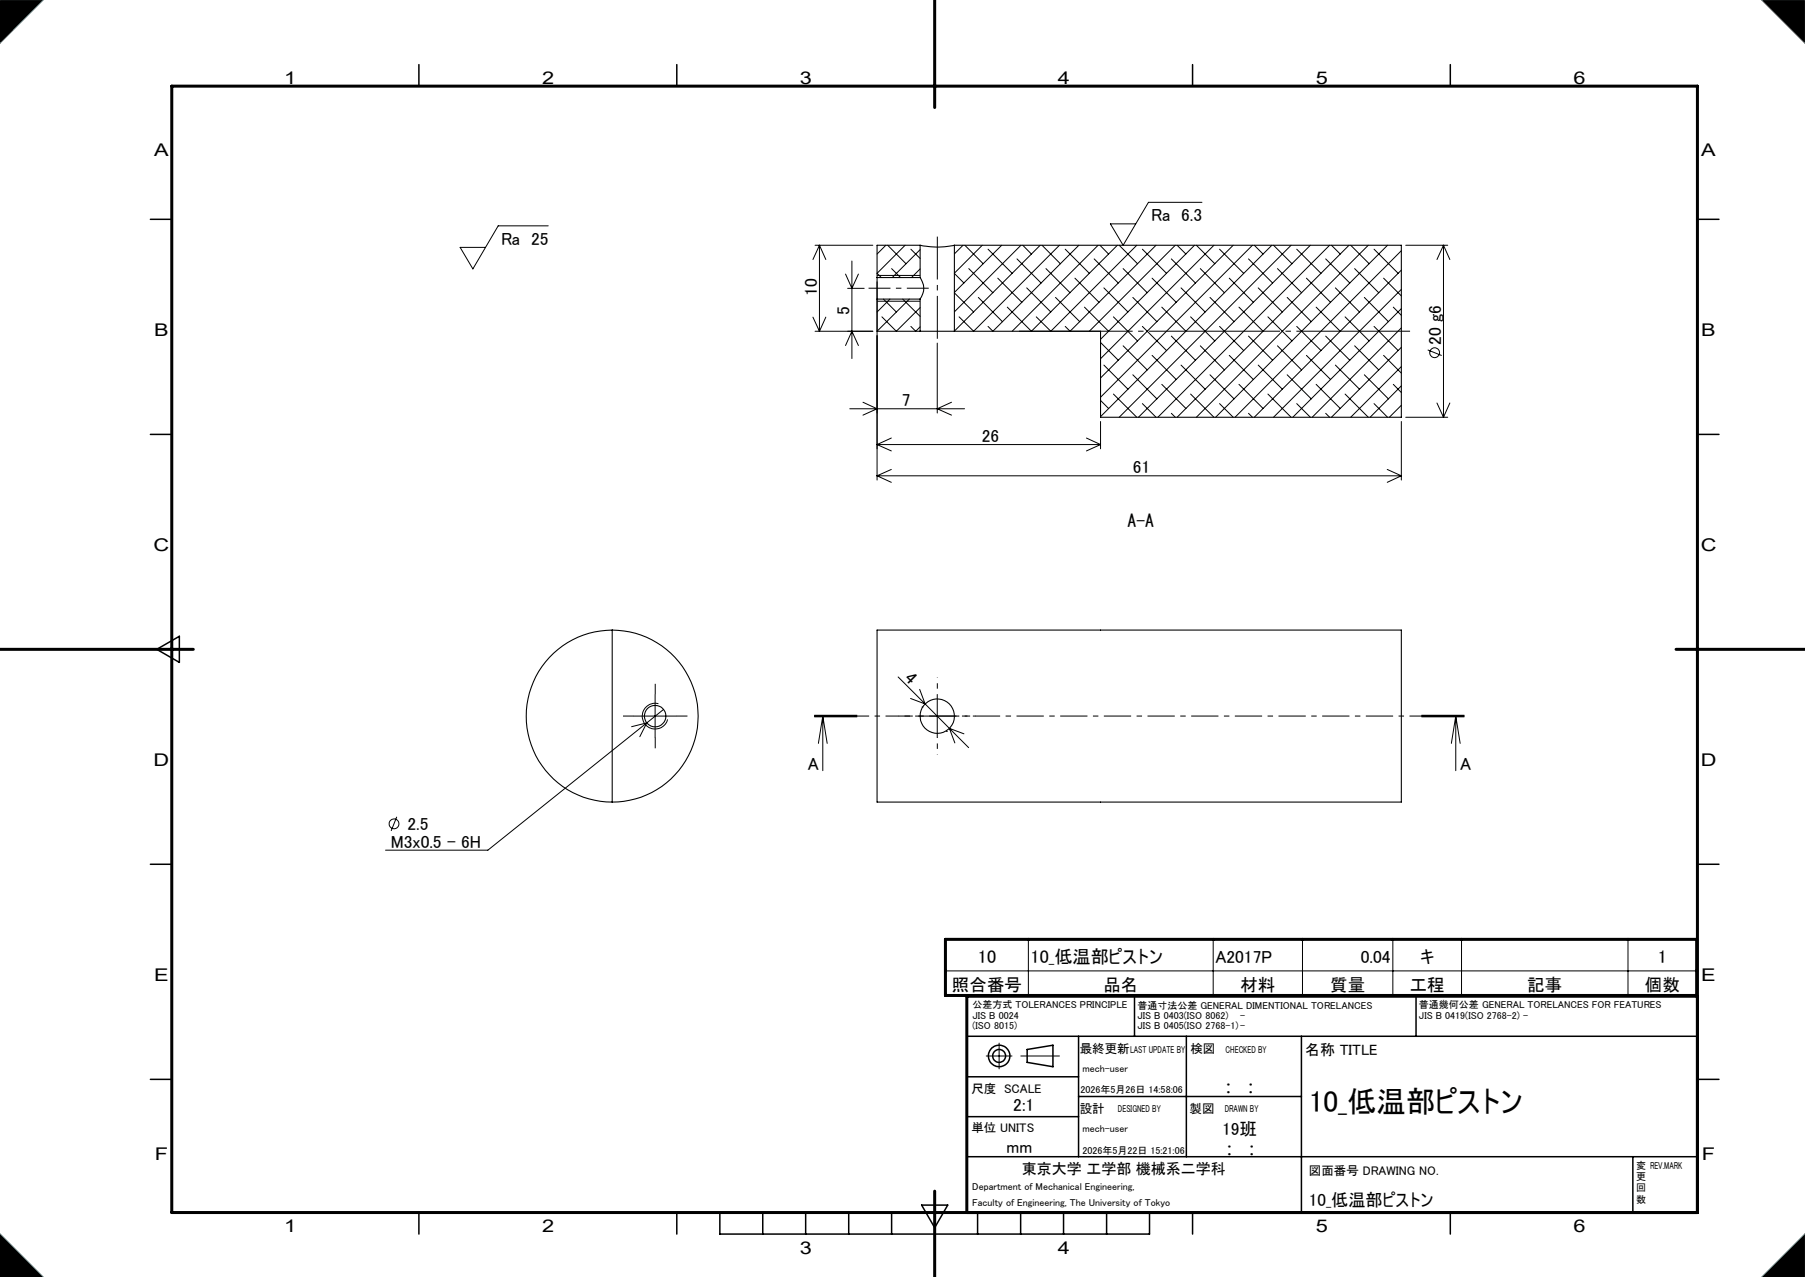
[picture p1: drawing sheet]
<svg xmlns="http://www.w3.org/2000/svg" width="420mm" height="297mm" viewBox="0 0 420 297" stroke-linecap="round" stroke-linejoin="round" font-family="sans-serif">
<g fill="none" stroke="#000" stroke-width=".25">
<path d="M214.1 57a18.9 18.9 0 0 0 8 0M214.1 57h-10v7.6M214.1 57v7.6M222.1 57h104v40h-70v-20h-34M222.1 57v20M204.1 64.6v5M204.1 69.6h10M204.1 64.6h10M204.1 69.6v7.4h10M214.1 64.6a4.1 4.1 0 0 1 0 5M214.1 77h8M214.1 69.6v7.4"/>
<path d="M142.5 146.5a20 20 0 0 1 20 20 20 20 0 0 1-20 20M142.5 146.5a20 20 0 0 0-20.1 20 20 20 0 0 0 20.1 20M142.5 146.5v40M204.1 146.5h122v40h-122z"/>
<circle cx="152.4" cy="166.6" r="2.49"/>
<circle cx="218.1" cy="166.6" r="4"/>
</g>
<g fill="none" stroke="#000" stroke-width=".23">
<path d="M0 0h10l-10 10zM410 0h10v10zM127.6 52.5h-11.7l-5.9 10-2.9-5h5.9M189.7 57h13.4M190.7 57v20M190.7 57l1.5 3.4M190.7 57l-1.5 3.4M206.1 57l-2 2.1M206.6 57l4.2 4.3M210.6 57l-6.5 6.6 1 1M211.9 58l2.2 2.1M214.1 58.1l-6.5 6.5"/>
<path d="M224.1 57l-2 2.1M224.5 57l4.3 4.3M228.6 57l-6.5 6.5M229.9 58l5.6 5.6M233.1 57l-11 11M237.6 57l-15.5 15.5M238 57l2 2.1M242 57l-19.9 20M242.5 57l4.2 4.3M246.5 57l-19.9 20-3.4-3.3M247.9 58l5.6 5.6M251 57l-20 20-1.1-1.1"/>
<path d="M255.5 57l-20 20M255.9 57l2.1 2.1M260 57l-20 20-5.6-5.6M260.4 57l4.3 4.3M264.5 57l-20 20-3.4-3.3M265.8 58l5.6 5.6M269 57l-20 20-1.1-1.1M273.5 57l-20 20M273.9 57l2 2.1M278 57l-21.9 21.9M278.4 57l4.3 4.3M279.7 47.1h-12.5l-5.9 9.9-2.9-4.9h5.9"/>
<path d="M282.5 57l-26.4 26.4M283.8 58l5.6 5.6M286.9 57l-30.8 30.9M291.4 57l-35.3 35.4M291.9 57l2 2.1M295.9 57l-39.8 39.9M296.3 57l4.3 4.3M300.4 57l-40 40M301.7 58l5.7 5.6M304.9 57l-40 40M309.4 57l-40 40M309.8 57l2.1 2.1"/>
<path d="M313.9 57l-40 40M314.3 57l4.3 4.3M318.4 57l-40 40M319.7 58l5.6 5.6M322.9 57l-40 40M326.1 58.3l-38.7 38.7M327.1 57h9.8M335.9 57v40M335.9 57l1.5 3.4M335.9 57l-1.5 3.4M189.2 73.8l1.5 3.2M189.7 77h13.4"/>
<path d="M192.2 73.8l-1.5 3.2M196.7 63.7l1.5 3.4 1.5-3.4M197.2 67.1h3.9M198.2 60.7v22.7M204.1 64.1h10M204.1 70.1h10M204.1 65.5v46.2M205.6 69.6l3 3M207.1 69.6l-3 3M207.5 62.5l2 2.1M210 69.6l4.1 4M211.6 69.6l-7.5 7.4"/>
<path d="M211.9 75.9l1.2 1.1 1-1M214.1 62.5l-2 2.1M214.1 71.5l-5.5 5.5-3.4-3.3M218.1 79.8v16.3M222.1 68.1l4.5 4.5M222.1 63.6l2.2 2.2M225.4 62.5l5.6 5.6M227.6 69.2l5.7 5.6M232.2 64.7l5.6 5.6M236.6 60.2l5.7 5.6M238.9 67l5.6 5.6M243.4 62.5l5.6 5.6"/>
<path d="M245.6 69.2l5.6 5.6M250.1 64.7l5.6 5.6M252.3 71.4l5.7 5.6M254.6 60.2l5.6 5.6M256.1 79.7l4.1 4.1M256.9 67l5.6 5.6M259.1 73.7l5.6 5.6M261.3 62.5l5.6 5.6M263.6 69.2l5.6 5.6M265.8 75.9l5.6 5.6M268.1 64.7l5.6 5.6M270.3 71.4l5.6 5.6"/>
<path d="M272.6 78.2l5.6 5.6M272.6 60.2l5.6 5.6M274.8 67l5.6 5.6M277 73.7l5.7 5.6M279.3 62.5l5.6 5.6M281.6 69.2l5.6 5.6M283.8 75.9l5.6 5.6M286 64.7l5.6 5.6M288.3 71.4l5.6 5.6M290.5 78.2l5.6 5.6M290.5 60.2l5.6 5.6M292.8 67l5.6 5.6"/>
<path d="M295 73.7l5.6 5.6M297.3 62.5l5.6 5.6M299.5 69.2l5.6 5.6M301.7 75.9l5.7 5.6M304 64.7l5.6 5.6M306.2 71.4l5.7 5.6M308.5 78.2l5.6 5.6M308.5 60.2l5.6 5.6M310.7 67l5.6 5.6M313 73.7l5.6 5.6M315.2 62.5l5.6 5.6M317.5 69.2l5.6 5.6"/>
<path d="M319.7 75.9l5.6 5.6M321.9 64.7l4.2 4.1M324.2 71.4l1.9 1.9M326.1 62.8l-34.2 34.2M326.1 67.3l-29.8 29.7M326.1 71.8l-25.3 25.2M326.1 76.3l-20.8 20.7M196.7 80.4l1.5-3.4 1.5 3.4M197.7 95.1h26.7M200.8 93.6l3.3 1.5-3.3 1.5M221.4 93.6l-3.3 1.5 3.3 1.5M256.1 93.1l1.9 1.9"/>
<path d="M256.1 98v6.4M256.9 84.9l5.6 5.6M259.1 91.6l5.4 5.4M261.3 80.4l5.6 5.6M263.6 87.2l5.6 5.6M265.8 93.9l3.2 3.1M268.1 82.7l5.6 5.6M270.3 89.4l5.6 5.6M272.6 96.1l.9 .9M274.8 84.9l5.6 5.6M277 91.6l5.5 5.4M279.3 80.4l5.6 5.6"/>
<path d="M281.6 87.2l5.6 5.6M283.8 93.9l3.1 3.1M286 82.7l5.6 5.6M288.3 89.4l5.6 5.6M290.5 96.1l.9 .9M292.8 84.9l5.6 5.6M295 91.6l5.4 5.4M297.3 80.4l5.6 5.6M299.5 87.2l5.6 5.6M301.7 93.9l3.2 3.1M304 82.7l5.6 5.6M306.2 89.4l5.7 5.6"/>
<path d="M308.5 96.1l.9 .9M310.7 84.9l5.6 5.6M313 91.6l5.4 5.4M315.2 80.4l5.6 5.6M317.5 87.2l5.6 5.6M319.7 93.9l3.2 3.1M321.9 82.7l4.2 4.1M324.2 89.4l1.9 1.9M326.1 80.8l-16.3 16.2M326.1 85.3l-11.8 11.7M326.1 89.7l-7.3 7.3M326.1 94.3l-2.8 2.7"/>
<path d="M326.1 98v13.7M327.1 97h9.8M332.2 81.4l3.3 1.3M334.4 93.7l1.5 3.3M337.4 93.7l-1.5 3.3M204.1 103.4h52M204.1 103.4l3.3 1.5M204.1 110.7h122M204.1 110.7l3.3 1.5M207.4 101.9l-3.3 1.5M207.4 109.2l-3.3 1.5M252.8 101.9l3.3 1.5"/>
<path d="M256.1 103.4l-3.3 1.5M322.8 109.2l3.3 1.5M326.1 110.7l-3.3 1.5M209 157.4l6.3 6.3M147.5 166.5h9.9M150.5 168.1l-37 29.6h-23.8M150.5 168.1l-3.5 .9M150.5 168.1l-1.6 3.2M152.4 161.6v10M153.2 163.7a3 3 0 0 0-3.7 2.1 3 3 0 0 0 2.2 3.6 3 3 0 0 0 3.6-2.1M154.4 165l-3.9 3.1M189.5 166.7h10z"/>
<path d="M189.5 166.5h10M189.5 166.4h10M191.5 166.5v12.7M191.5 166.5l1 6.4M191.5 166.5l-1.1 6.4M211.9 162.5l3.4 1.2M213.1 166.5h10M214 160.3l1.3 3.4M214.6 164.4h.1M215.3 163.7l5.6 5.7M218.1 161.6v10M220.2 170.1h.1"/>
<path d="M220.9 169.4l4.5 4.5M220.9 169.4l3.4 1.3M220.9 169.4l1.3 3.4M330.7 166.5h10M330.7 166.4h10M330.7 166.7h10M338.7 166.5v12.7M338.7 166.5l1.1 6.4M338.7 166.5l-1 6.4M92.3 190l-1.3 3.2M239.3 218.5v13M282.3 218.5v13"/>
<path d="M303.1 218.5v13M324.1 218.5v13M340.1 218.5v13M378.8 218.5v13M220 225.8h174.8M229.5 245.6h6M232.5 242.6v6M237.5 245.6h9M0 287l10 10h-10zM410 297l10-10v10z"/>
<circle cx="333.8" cy="82" r="1.15"/>
<circle cx="91.7" cy="191.6" r="1.14"/>
</g>
<g fill="none" stroke="#000" stroke-width=".35">
<path d="M97.5 15v5M157.5 15v5M277.5 15v5M337.5 15v5M35 51h5M395 51h5M35 101h5M395 101h5M36.5 151l5.2-3v6.1zM35 201h5M395 201h5M264 231.7v9.3"/>
<path d="M329.5 231.7v9.3M35 251h5M225 241h170M225 250.4h26M225 259.7h26M245 248.1v-5l-6 1v3l6 1M251 241v28M251 255h51.8M276 241v28M302.8 241v41M395 251h5M225 269h170"/>
<path d="M379.9 269v13M97.5 282v5M157.5 282v5M167.5 282v5h100v-5M177.5 282v5M187.5 282v5M197.5 282v5M207.5 282v5M214.5 280.3h6l-3 5.2zM227.5 282v5M237.5 282v5M247.5 282v5"/>
<path d="M257.5 282v5M277.5 282v5M337.5 282v5"/>
<circle cx="232.5" cy="245.6" r="2.5"/>
<circle cx="232.5" cy="245.6" r="1.5"/>
</g>
<path d="M217.5 0v25M40 20h355v262h-355zM0 151h45M390 151h30M220 218.5h174.8v13h-174.8zM395 231.7h-170v50.3M217.5 277v20" fill="none" stroke="#000" stroke-width=".7"/>
<path d="M0 0h10l-10 10zM410 0h10v10zM0 287l10 10h-10zM410 297l10-10v10z" fill="none" stroke="#0ff" stroke-width=".23"/>
<path d="M0 0v10l10-10zM410 0l10 10v-10zM410 297h10v-10zM0 287v10h10z" fill-rule="evenodd" fill="#000"/>
<path d="M213.1 166.5h-4M218.1 161.5v-4M218.1 171.5v4M223.1 166.5h4" fill="none" stroke="#000" stroke-width=".23" stroke-dasharray="30.5 1.3 1.3 1.3" stroke-dashoffset="30.4" stroke-linecap="butt"/>
<path d="M237.1 77h91" fill="none" stroke="#000" stroke-width=".23" stroke-dasharray="30.5 1.3 1.3 1.3" stroke-dashoffset="4" stroke-linecap="butt"/>
<path d="M218.1 55v23.8" fill="none" stroke="#000" stroke-width=".23" stroke-dasharray="30.5 1.3 1.3 1.3" stroke-dashoffset="20.5" stroke-linecap="butt"/>
<path d="M216.1 67h-14" fill="none" stroke="#000" stroke-width=".23" stroke-dasharray="30.5 1.3 1.3 1.3" stroke-dashoffset="25.4" stroke-linecap="butt"/>
<path d="M340.7 166.5h-151.2" fill="none" stroke="#000" stroke-width=".23" stroke-dasharray="6.3 1.3 1.3 1.3" stroke-dashoffset="3.7" stroke-linecap="butt"/>
<path d="M147.5 166.5h-2.5M152.5 161.5v-2.5M152.5 171.5v2.5M157.5 166.5h2.5" fill="none" stroke="#000" stroke-width=".23" stroke-dasharray="30.5 1.3 1.3 1.3" stroke-linecap="butt"/>
<text font-size="7" x="304.6" y="258.7">10_低温部ピストン</text>
<g font-size="4.2">
<text x="227.5" y="223.9">10</text>
<text x="239.8" y="223.9">10_低温部ピストン</text>
<text x="385.8" y="223.9">1</text>
</g>
<g font-size="4.1">
<text x="66.1" y="19.6">1</text>
<text x="126.1" y="19.6">2</text>
<text x="186.1" y="19.6">3</text>
<text x="246.1" y="19.6">4</text>
<text x="306.1" y="19.6">5</text>
<text x="366.1" y="19.6">6</text>
<text x="35.9" y="36.3">A</text>
<text x="395.9" y="36.3">A</text>
<text x="267.9" y="51.5">Ra 6.3</text>
<text x="116.6" y="56.9">Ra 25</text>
<text x="190.1" y="68.9" transform="rotate(-90 190.1 68.9)">10</text>
<text x="197.7" y="73.4" transform="rotate(-90 197.7 73.4)">5</text>
<text x="35.9" y="78.1">B</text>
<text x="335.3" y="80.1" transform="rotate(-90 335.3 80.1)">20 g6</text>
<text x="395.9" y="78.1">B</text>
<text x="209.9" y="94.5">7</text>
<text x="228.4" y="102.8">26</text>
<text x="263.6" y="110.1">61</text>
<text x="262.4" y="122.5">A-A</text>
<text x="35.8" y="128.1">C</text>
<text x="395.8" y="128.1">C</text>
<text x="210.3" y="157.9" transform="rotate(45 210.3 157.9)">4</text>
<text x="35.8" y="178.1">D</text>
<text x="188" y="179.2">A</text>
<text x="339.7" y="179.2">A</text>
<text x="395.8" y="178.1">D</text>
<text x="91" y="197.1">M3x0.5 - 6H</text>
<text x="94.8" y="193.1">2.5</text>
<text x="282.8" y="223.9">A2017P</text>
<text x="316.7" y="223.9">0.04</text>
<text x="330.4" y="223.9">キ</text>
<text x="35.9" y="228.1">E</text>
<text x="221.5" y="230.4">照合番号</text>
<text x="256.7" y="230.4">品名</text>
<text x="288.6" y="230.4">材料</text>
<text x="309.5" y="230.4">質量</text>
<text x="328" y="230.4">工程</text>
<text x="355.4" y="230.4">記事</text>
<text x="382.7" y="230.4">個数</text>
<text x="395.9" y="228.1">E</text>
<text x="285.2" y="254.2">:</text>
<text x="290.4" y="254.2">:</text>
<text x="235.8" y="258.3">2:1</text>
<text x="284.4" y="264">19班</text>
<text x="36" y="269.8">F</text>
<text x="234.2" y="268.3">mm</text>
<text x="285.4" y="268.7">:</text>
<text x="290.6" y="268.7">:</text>
<text x="396" y="269.8">F</text>
<text x="304.6" y="280.5">10_低温部ピストン</text>
<text x="66.1" y="286.6">1</text>
<text x="126.1" y="286.6">2</text>
<text x="306.1" y="286.6">5</text>
<text x="366.1" y="286.6">6</text>
<text x="186.1" y="291.6">3</text>
<text x="246.1" y="291.6">4</text>
</g>
<g font-size="3.5">
<text x="303.7" y="245.4">名称 TITLE</text>
<text x="237.7" y="273">東京大学 工学部 機械系二学科</text>
</g>
<g font-size="2.9">
<text x="251.3" y="244.9">最終更新</text>
<text x="277" y="244.9">検図</text>
<text x="226" y="254.1">尺度 SCALE</text>
<text x="226" y="263.2">単位 UNITS</text>
<text x="251.3" y="258.7">設計</text>
<text x="276.8" y="258.8">製図</text>
<text x="304.6" y="273.3">図面番号 DRAWING NO.</text>
</g>
<g font-size="2.3">
<text x="226.3" y="234.5">公差方式 TOLERANCES PRINCIPLE</text>
<text x="226.3" y="236.9">JIS B 0024</text>
<text x="226.3" y="239.3">(ISO 8015)</text>
<text x="264.7" y="234.6">普通寸法公差 GENERAL DIMENTIONAL TORELANCES</text>
<text x="264.7" y="237">JIS B 0403(ISO 8062)</text>
<text x="264.7" y="239.4">JIS B 0405(ISO 2768-1)-</text>
<text x="288.6" y="237">-</text>
<text x="330.2" y="234.5">普通幾何公差 GENERAL TORELANCES FOR FEATURES</text>
<text x="330.2" y="236.9">JIS B 0419(ISO 2768-2) -</text>
<text x="263" y="244.9">LAST UPDATE BY</text>
<text x="285.2" y="244.8">CHECKED BY</text>
<text x="251.9" y="249.4">mech-user</text>
<text x="251.4" y="254.1">2026年5月26日 14:58:06</text>
<text x="251.9" y="263.3">mech-user</text>
<text x="260.1" y="258.7">DESIGNED BY</text>
<text x="285" y="258.7">DRAWN BY</text>
<text x="251.9" y="268.3">2026年5月22日 15:21:06</text>
<text x="380.7" y="274.4">更</text>
<text x="380.7" y="271.8">変 REV.MARK</text>
<text x="226.2" y="280.5">Faculty of Engineering, The University of Tokyo</text>
<text x="226.2" y="276.8">Department of Mechanical Engineering,</text>
<text x="380.7" y="279.7">数</text>
<text x="380.7" y="277.1">回</text>
</g>
</svg>
